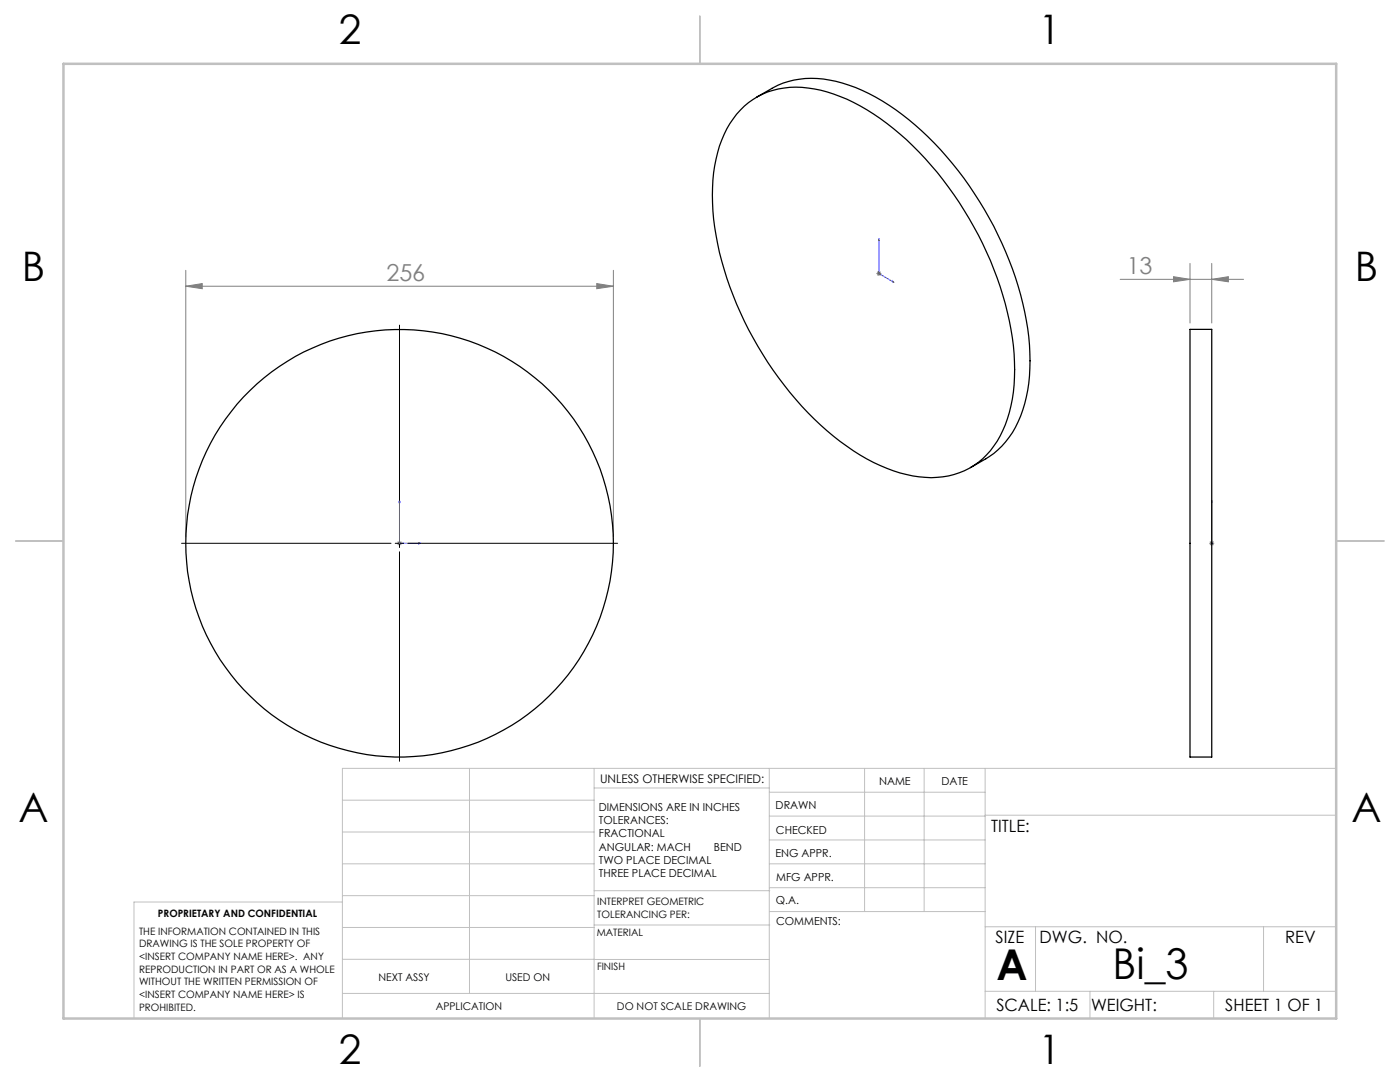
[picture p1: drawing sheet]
<svg xmlns="http://www.w3.org/2000/svg" width="279mm" height="216mm" viewBox="0 0 279 216" stroke-linecap="round" stroke-linejoin="round" font-family="sans-serif">
<path d="M175.4 47.6v7l3 1.7M175.4 47.6l.1 .4-.2-.1zM178.1 56.1l.3 .2-.3-.1zM79.7 99.9v8.5h4.3M79.7 99.9l.1 .4h-.2zM241.8 99.9v8.5M241.8 99.9v.4v-.4M83.6 108.3l.4 .1-.4 .1zM241.8 108.4h.1M241.8 108.3v.2z" fill="none" stroke="#00f" stroke-width=".2"/>
<g fill="none" stroke="#808080" stroke-width=".2">
<path d="M37.1 57.1l3.3-.5v1zM37.1 53.9v53.2M37.1 57.1h85.3M119.1 56.6l3.3 .5-3.3 .5zM122.4 53.9v53.2M174.9 54.6h1M175 54.2l.8 .7M175.4 54.1v1M175.8 54.2l-.8 .7M223.6 55.7h24.6M234.2 55.2l3.3 .5-3.3 .5zM237.5 52.6v11.9"/>
<path d="M241.8 55.7l3.3-.5v1zM241.8 52.6v11.9M79.2 108.4h1M79.4 108.1l.7 .7M79.7 107.9v1M80.1 108.1l-.7 .7M241.3 108.4h1M241.5 108.1l.7 .7M241.8 107.9v1M242.2 108.1l-.7 .7"/>
</g>
<path d="M79.7 64.9v41.8M36.2 108.4h41.8M78.9 108.4h1.7M79.7 107.6v1.7M79.7 110.1v41.8M81.4 108.4h41.9" fill="none" stroke="#000" stroke-width=".2"/>
<g fill="none" stroke="#c0c0c0" stroke-width=".2">
<path d="M68.3 159.7h50.3M93.7 153.3v44.9M118.6 153.3v49.9M118.6 157.2h34.9M153.5 153.3v49.9M153.5 158.1h43.1M172.5 153.3v28.6M184.4 153.3v28.6M196.6 153.3v49.9M266.7 153.3h-198.4v49.9M68.3 178.7h50.3M68.3 172.4h50.3"/>
<path d="M68.3 166h50.3M68.3 180h-41.6v23.2M118.6 177.7h35M153.5 167.6h43.1M153.5 162.8h43.1M153.5 172.4h43.1M153.5 177.1h43.1M196.6 162.7h70.1M68.3 198.2h85.2M68.3 191.4l85.2 .1M68.3 185.1h50.3M118.6 184.6h35"/>
<path d="M153.6 181.9h43M196.6 197.8h70.1M196.6 184.9h70.1M206.7 184.9v12.9M217.5 197.8v5.4M242.2 197.8v5.4M252.2 184.9v12.9"/>
</g>
<path d="M139.7 3.2v9.5M3.1 107.9h9.6M266.7 107.9h9.5M139.7 203.2v9.6" fill="none" stroke="#c0c0c0" stroke-width=".25"/>
<path d="M12.7 12.7h254v190.5h-254z" fill="none" stroke="#c0c0c0" stroke-width=".5"/>
<g fill="#00f">
<path d="M83.6 108.3l.4 .1-.4 .1zM79.7 99.9l.1 .4h-.2z"/>
<path d="M178.1 56.1l.3 .2-.3-.1zM175.4 47.6l.1 .4-.2-.1zM241.8 108.3v.2zM241.8 99.9v.4z"/>
</g>
<g fill="#808080">
<path d="M241.8 55.7l3.3-.5v1zM234.2 55.2l3.3 .5-3.3 .5z"/>
<path d="M37.1 57.1l3.3-.5v1zM119.1 56.6l3.3 .5-3.3 .5z"/>
</g>
<g fill="none" stroke="#000" stroke-width=".25">
<path d="M151 19.4l3.1-1.8a17.6 17.6 0 0 1 14-1 43.8 43.8 0 0 1 18.4 12 70 70 0 0 1 18.8 38.6 31.5 31.5 0 0 1-2.6 18 15.8 15.8 0 0 1-6 6.3l-3 1.8M148.6 21.2a15.9 15.9 0 0 1 13.9-3.5 36.5 36.5 0 0 1 17.1 9 69.7 69.7 0 0 1 22.6 42.3 31.5 31.5 0 0 1-2.6 18 15.2 15.2 0 0 1-16.2 8.1 33.7 33.7 0 0 1-15.7-7 69.4 69.4 0 0 1-25.1-42.8 33.8 33.8 0 0 1 1.9-18.5 18.4 18.4 0 0 1 4.1-5.6zM237.5 65.7h4.3v85.4h-4.3z"/>
<circle cx="79.7" cy="108.4" r="42.7"/>
</g>
<g font-size="8.5">
<text x="198.9" y="195.5">A</text>
<text x="222" y="195.4">Bi_3</text>
</g>
<g font-size="8.1">
<text x="67.6" y="8.9">2</text>
<text x="207.3" y="8.9">1</text>
<text x="4.4" y="56.1">B</text>
<text x="270.4" y="56.1">B</text>
<text x="3.7" y="164.1">A</text>
<text x="269.7" y="164.1">A</text>
<text x="67.6" y="212.4">2</text>
<text x="207.3" y="212.4">1</text>
</g>
<g font-size="4.7" fill="#808080">
<text x="77.1" y="56.1">256</text>
<text x="224.9" y="54.7">13</text>
</g>
<g font-size="3.4">
<text x="197.8" y="166">TITLE:</text>
<text x="198.7" y="188.1">SIZE</text>
<text x="207.5" y="188.1">DWG. NO.</text>
<text x="256.5" y="188.2">REV</text>
<text x="198.8" y="201.7">SCALE: 1:5</text>
<text x="217.7" y="201.8">WEIGHT:</text>
<text x="244.5" y="201.7">SHEET 1 OF 1</text>
</g>
<text font-size="2.4" x="119.8" y="156.2">UNLESS OTHERWISE SPECIFIED:</text>
<g font-size="2.2">
<text x="119.5" y="161.8">DIMENSIONS ARE IN INCHES</text>
<text x="154.8" y="161.4">DRAWN</text>
<text x="175.4" y="156.6">NAME</text>
<text x="187.9" y="156.7">DATE</text>
<text x="119.5" y="164.4">TOLERANCES:</text>
<text x="119.5" y="167.1">FRACTIONAL</text>
<text x="154.9" y="166.3">CHECKED</text>
<text x="119.5" y="169.7">ANGULAR: MACH</text>
<text x="119.5" y="172.4">TWO PLACE DECIMAL</text>
<text x="142.5" y="169.7">BEND</text>
<text x="154.8" y="171">ENG APPR.</text>
<text x="119.5" y="175">THREE PLACE DECIMAL</text>
<text x="154.9" y="175.7">MFG APPR.</text>
<text x="154.9" y="180.4">Q.A.</text>
<text x="154.9" y="184.6">COMMENTS:</text>
</g>
<g font-size="2.1">
<text x="75.5" y="195.7">NEXT ASSY</text>
<text x="100.9" y="195.7">USED ON</text>
<text x="86.9" y="201.5">APPLICATION</text>
<text x="123.1" y="201.6">DO NOT SCALE DRAWING</text>
</g>
<g font-size="2">
<text x="31.5" y="182.9">PROPRIETARY AND CONFIDENTIAL</text>
<text x="119.2" y="180.6">INTERPRET GEOMETRIC</text>
<text x="119.2" y="183.1">TOLERANCING PER:</text>
<text x="27.8" y="186.5">THE INFORMATION CONTAINED IN THIS</text>
<text x="27.8" y="189">DRAWING IS THE SOLE PROPERTY OF</text>
<text x="27.8" y="191.6">&lt;INSERT COMPANY NAME HERE&gt;. ANY</text>
<text x="119.1" y="186.7">MATERIAL</text>
<text x="27.8" y="194.1">REPRODUCTION IN PART OR AS A WHOLE</text>
<text x="27.8" y="196.6">WITHOUT THE WRITTEN PERMISSION OF</text>
<text x="119.1" y="193.5">FINISH</text>
<text x="27.8" y="199.1">&lt;INSERT COMPANY NAME HERE&gt; IS</text>
<text x="27.8" y="201.7">PROHIBITED.</text>
</g>
</svg>
